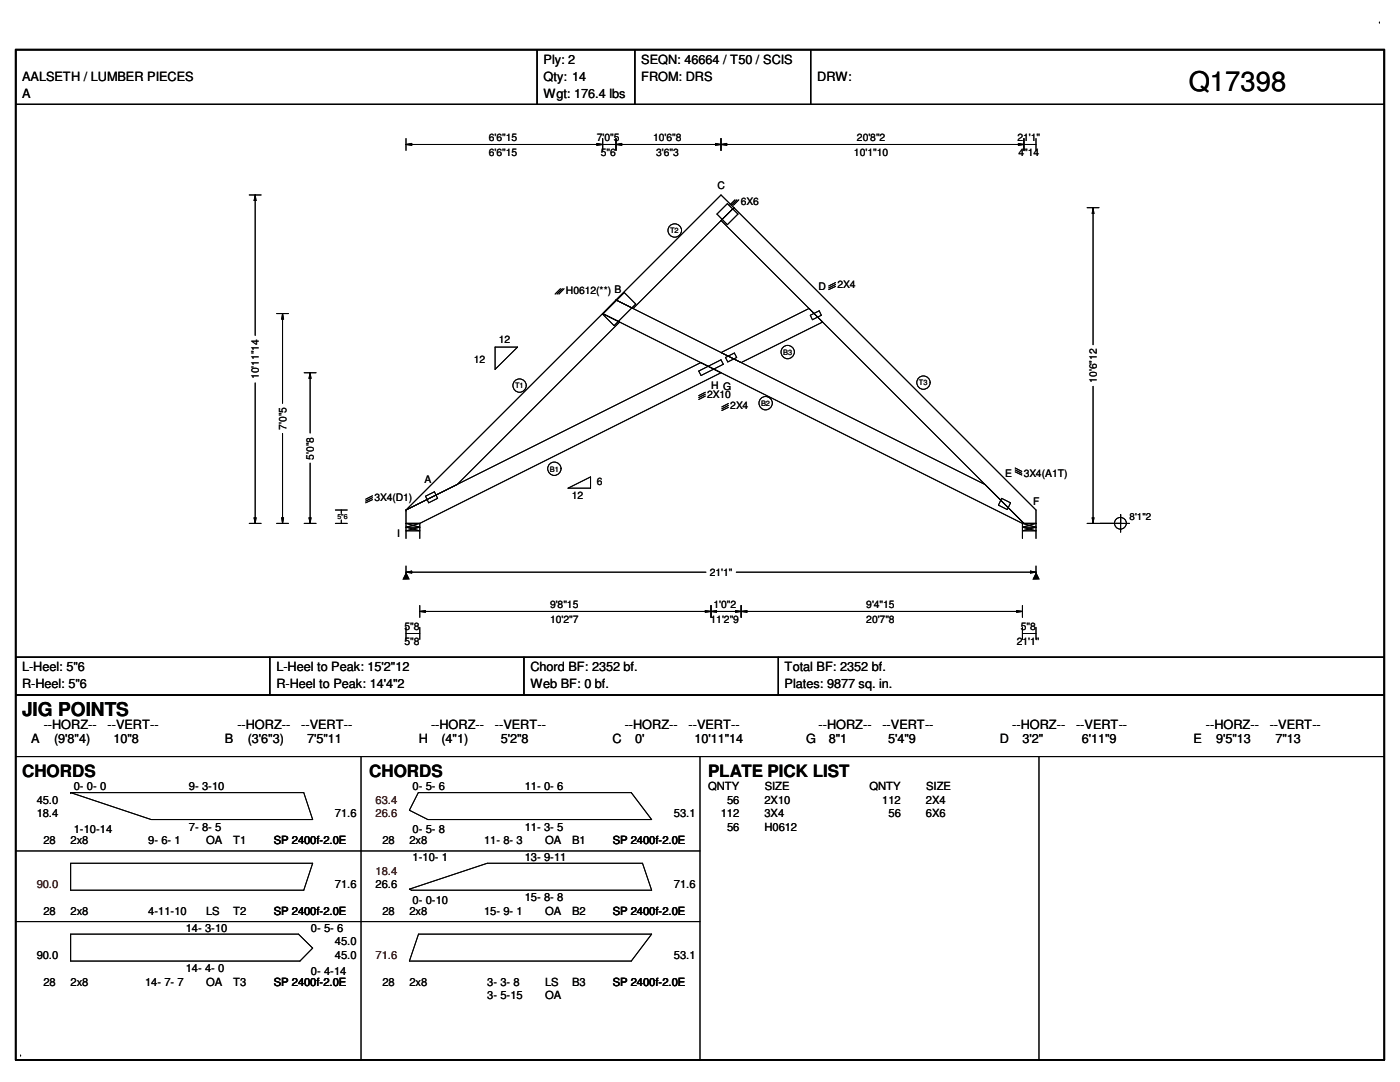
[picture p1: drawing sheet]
<svg xmlns="http://www.w3.org/2000/svg" width="279mm" height="216mm" viewBox="0 0 279 216" stroke-linecap="round" stroke-linejoin="round" font-family="sans-serif">
<g fill="none" stroke="#000" stroke-width=".2">
<path d="M3.1 9.9h273.2v201.6h-273.2zM107.2 9.9v10.9M126.7 9.9v10.9M161.8 9.9v10.9M275.3 4.4h.1M3.1 20.8h273.2M49.7 38.9h2.4M50.9 38.9v28M50.9 38.9l.2 1.1h-.4zM81 27.6v2.4M81 28.8l1.2-.2v.4zM81 28.8h125.8"/>
<path d="M119.1 28.6l1.2 .2-1.2 .2zM120.3 27.6v2.4M122.9 27.6v2.4M122.9 28.8l1.2-.2v.4zM142.8 28.6l1.1 .2-1.1 .2zM143.9 27.6v2.4M143.9 28.8l1.1-.2v.4zM146.7 39.9l-1.1 1M147.1 39.9l-1.1 1M147.4 39.9l-1 1M203.2 28.6l1.1 .2-1.1 .2zM204.3 27.6v2.4"/>
<path d="M206.8 27.6v2.4M111.8 57.6l-1 1.1M112.2 57.6l-1 1.1M112.6 57.6l-1.1 1.1M122.9 59.9l-2.6 2.7M143.1 42.7l2.1-2.1 2.1 2.1-2.1 2.1zM146.5 41.4l-2.6-2.5-21 21M146.5 41.4l-20.1 20.2-3.5-1.7M146.5 41.4l-2.6 2.6 60.4 60.4-7.7-7.7-73.7-36.8M146.5 41.4l60.3 60.4v5.6M166.8 57.1l-1.4 .7M166.8 56.8l-1.4 .6"/>
<path d="M166.8 56.4l-1.4 .7M217 41.4h2.3M218.1 41.4v27.4M218.1 41.4l.2 1.2h-.3zM50.9 76.4v28M55.2 62.6h2.4M56.4 62.6v17.9M56.4 62.6l.2 1.1h-.4zM60.7 74.4h2.4M61.9 74.4v12M61.9 74.4l.2 1.1h-.4zM98.8 69.3h4.5l-4.5 4.4z"/>
<path d="M120.3 62.6l3.4 1.7-32.5 32.4-10.2 5.1M120.3 62.6l-39.3 39.2M120.3 62.6l83.7 41.8M120.3 62.7l4.3-4.3 2.3 2.3-4.3 4.3zM139.4 74l4.5-2.2 .5 .9-4.5 2.2zM140.8 79l-1.4 .7M140.8 78.7l-1.4 .6M140.8 78.3l-1.4 .7M144.8 71.3l1.8-.9 .4 .9-1.8 .9zM161.5 61.6l-17.6 8.8 4 1.9 16.3-8M161.7 62.9l1.8-.9 .4 .9-1.8 .9zM218.1 77.1v27.3"/>
<path d="M56.4 86.5v17.9M61.9 92.4v12M74.3 99.7l-1.3 .6M74.3 99.3l-1.3 .7M74.3 98.9l-1.3 .7M84.9 99l1.8-.9 .6 1.3-1.7 .9zM113.4 97.4l4.5-2.2v2.2zM145.4 81.3l-1.3 .6M145.4 80.9l-1.3 .7M145.4 80.5l-1.3 .7M199.9 99.4l1.8 .9-.7 1.4-1.7-.9zM202.6 94.1l1.3 .7"/>
<path d="M202.6 93.8l1.3 .6M202.6 93.4l1.3 .7M49.7 104.4h2.4M50.7 103.3h.4l-.2 1.1zM55.2 104.4h2.4M56.2 103.3h.4l-.2 1.1zM60.7 104.4h2.4M61.7 103.3h.4l-.2 1.1zM66.9 104.4h2.4M66.9 101.8h2.4M68.1 101.8v.6M68.1 103.8v.6"/>
<path d="M81 101.8h.1M81 101.8v5.6M81 112.9v2.5M81 101.8l58.9-29.5 4 2.1-60.1 30M81 105.2h2.8M81 105.2l2.8 .7h-2.8l2.8-.7M81 114.2h59.9M81 114.2l1.2-.2v.3zM83.8 104.4h-2.8l2.8 .8M83.8 104.4v3M83.8 104.4l-2.8 .8M146.9 114.2h59.9"/>
<path d="M204 104.4h2.8l-2.8 .8M204 105.2h2.8M204 105.2l2.8 .7h-2.8l2.8-.7M204 104.4v3M204 104.4l2.8 .8M205.7 114l1.1 .2-1.1 .1zM206.8 112.9v2.5M217 104.4h2.3M218 103.3h.3l-.2 1.1zM219.5 104.4h5.9M223.6 102.7v3.5M3.1 138.7h273.2"/>
<path d="M3.1 131.1h273.2M53.8 131.1v7.6M81 125.2v2.4M81 126.4h2.8M83.8 120.8v2.4M83.8 125.2v2.4M83.8 122h120.2M83.8 122l1.1-.2v.4zM104.6 131.1v7.6M140.8 121.8l1.1 .2-1.1 .2zM141.9 120.8v2.4M141.9 122l1.1-.2v.4z"/>
<path d="M146.8 121.8l1.1 .2-1.1 .2zM147.9 120.8v2.4M147.9 122l1.2-.2v.4zM155.3 131.1v7.6M202.9 121.8l1.1 .2-1.1 .2zM204 120.8v2.4M204 125.2v2.4M204 126.4h2.8M206.8 125.2v2.4M3.1 151h273.2M14.1 158.2h.1M14.1 158.2h46.5l1.8 5.3h-32.2z"/>
<path d="M72.1 151v60.5M83.5 158.2h42.5l4 5.3h-44.6l-3.7-1.8zM139.7 151v60.5M207.3 151v60.5M3.1 169.8h136.6M14.1 172.3h48.3l-1.8 5.3h-46.5zM81.7 177.4l15.5-5.1h31l1.8 5.3h-47.9zM3.1 183.9h136.6M14.1 186.4h45.5l2.8 2.8-2.5 2.6h-45.8zM83.5 186.4h46.5l-4 5.4h-44.3zM4.1 210.5h.1"/>
<circle cx="134.7" cy="46" r="1.34"/>
<circle cx="103.7" cy="76.9" r="1.33"/>
<circle cx="157.2" cy="70.2" r="1.33"/>
<circle cx="184.3" cy="76.3" r="1.33"/>
<circle cx="110.6" cy="93.5" r="1.33"/>
<circle cx="152.8" cy="80.4" r="1.33"/>
<circle cx="223.6" cy="104.4" r="1.18"/>
</g>
<path d="M3.1 9.9h273.2v201.6h-273.2z" fill="none" stroke="#000" stroke-width=".34"/>
<path d="M80.3 114.2h1.5v1.5h-1.5zM206.1 114.2h1.4v1.5h-1.4z" fill="#000"/>
<text font-size="5.5" x="237.2" y="18.2">Q17398</text>
<text font-size="3.8" x="4.4" y="142.8">JIG POINTS</text>
<g font-size="3.4">
<text x="4.4" y="155">CHORDS</text>
<text x="73.7" y="155">CHORDS</text>
<text x="141.3" y="155">PLATE PICK LIST</text>
</g>
<g font-size="2.5">
<text x="4.4" y="16.1">AALSETH / LUMBER PIECES</text>
<text x="108.5" y="12.7">Ply: 2</text>
<text x="108.5" y="16.1">Qty: 14</text>
<text x="128" y="12.7">SEQN: 46664 / T50 / SCIS</text>
<text x="128" y="16.1">FROM: DRS</text>
<text x="163.1" y="16.1">DRW:</text>
<text x="4.4" y="19.5">A</text>
<text x="108.5" y="19.5">Wgt: 176.4 lbs</text>
<text x="4.4" y="134">L-Heel: 5&quot;6</text>
<text x="4.4" y="137.4">R-Heel: 5&quot;6</text>
<text x="55.2" y="134">L-Heel to Peak: 15'2&quot;12</text>
<text x="55.2" y="137.4">R-Heel to Peak: 14'4&quot;2</text>
<text x="105.9" y="134">Chord BF: 2352 bf.</text>
<text x="105.9" y="137.4">Web BF: 0 bf.</text>
<text x="156.6" y="134">Total BF: 2352 bf.</text>
<text x="156.6" y="137.4">Plates: 9877 sq. in.</text>
<text x="6.2" y="148.3">A</text>
<text x="8.7" y="145.5">--HORZ--</text>
<text x="10.8" y="148.3">(9'8&quot;4)</text>
<text x="21.5" y="145.5">--VERT--</text>
<text x="22.6" y="148.3">10&quot;8</text>
<text x="44.9" y="148.3">B</text>
<text x="47.4" y="145.5">--HORZ--</text>
<text x="49.4" y="148.3">(3'6&quot;3)</text>
<text x="60.1" y="145.5">--VERT--</text>
<text x="61.3" y="148.3">7'5&quot;11</text>
<text x="83.6" y="148.3">H</text>
<text x="86" y="145.5">--HORZ--</text>
<text x="88.1" y="148.3">(4&quot;1)</text>
<text x="98.8" y="145.5">--VERT--</text>
<text x="99.9" y="148.3">5'2&quot;8</text>
<text x="122.2" y="148.3">C</text>
<text x="124.7" y="145.5">--HORZ--</text>
<text x="126.7" y="148.3">0'</text>
<text x="137.4" y="145.5">--VERT--</text>
<text x="138.6" y="148.3">10'11&quot;14</text>
<text x="160.9" y="148.3">G</text>
<text x="163.4" y="145.5">--HORZ--</text>
<text x="165.4" y="148.3">8&quot;1</text>
<text x="176.1" y="145.5">--VERT--</text>
<text x="177.2" y="148.3">5'4&quot;9</text>
<text x="199.5" y="148.3">D</text>
<text x="202" y="145.5">--HORZ--</text>
<text x="204" y="148.3">3'2&quot;</text>
<text x="214.8" y="145.5">--VERT--</text>
<text x="215.9" y="148.3">6'11&quot;9</text>
<text x="238.2" y="148.3">E</text>
<text x="240.7" y="145.5">--HORZ--</text>
<text x="242.7" y="148.3">9'5&quot;13</text>
<text x="253.4" y="145.5">--VERT--</text>
<text x="254.6" y="148.3">7&quot;13</text>
</g>
<g font-size="2.2">
<text x="7.3" y="160.4">45.0</text>
<text x="14.7" y="157.7">0- 0- 0</text>
<text x="37.7" y="157.7">9- 3-10</text>
<text x="82.3" y="157.7">0- 5- 6</text>
<text x="104.7" y="157.7">11- 0- 6</text>
<text x="141.3" y="157.7">QNTY</text>
<text x="145.1" y="160.4">56</text>
<text x="152.6" y="160.4">2X10</text>
<text x="152.6" y="157.7">SIZE</text>
<text x="173.5" y="157.7">QNTY</text>
<text x="176.1" y="160.4">112</text>
<text x="184.8" y="160.4">2X4</text>
<text x="184.8" y="157.7">SIZE</text>
<text x="7.3" y="163.1">18.4</text>
<text x="14.7" y="166.3">1-10-14</text>
<text x="37.7" y="165.8">7- 8- 5</text>
<text x="66.8" y="163.1">71.6</text>
<text x="82.3" y="166.3">0- 5- 8</text>
<text x="104.7" y="165.8">11- 3- 5</text>
<text x="134.5" y="163.1">53.1</text>
<text x="143.8" y="163.1">112</text>
<text x="145.1" y="165.8">56</text>
<text x="152.6" y="163.1">3X4</text>
<text x="152.6" y="165.8">H0612</text>
<text x="177.3" y="163.1">56</text>
<text x="184.8" y="163.1">6X6</text>
<text x="8.7" y="168.4">28</text>
<text x="14.1" y="168.4">2x8</text>
<text x="29.6" y="168.4">9- 6- 1</text>
<text x="41.1" y="168.4">OA</text>
<text x="46.6" y="168.4">T1</text>
<text x="54.7" y="168.4">SP 2400f-2.0E</text>
<text x="76.3" y="168.4">28</text>
<text x="81.7" y="168.4">2x8</text>
<text x="82.3" y="171.8">1-10- 1</text>
<text x="96.6" y="168.4">11- 8- 3</text>
<text x="104.7" y="171.8">13- 9-11</text>
<text x="108.8" y="168.4">OA</text>
<text x="114.2" y="168.4">B1</text>
<text x="122.3" y="168.4">SP 2400f-2.0E</text>
<text x="66.8" y="177.2">71.6</text>
<text x="75" y="177.2">26.6</text>
<text x="104.7" y="179.9">15- 8- 8</text>
<text x="134.5" y="177.2">71.6</text>
<text x="8.7" y="182.6">28</text>
<text x="14.1" y="182.6">2x8</text>
<text x="29.6" y="182.6">4-11-10</text>
<text x="37.1" y="185.9">14- 3-10</text>
<text x="41.1" y="182.6">LS</text>
<text x="46.6" y="182.6">T2</text>
<text x="54.7" y="182.6">SP 2400f-2.0E</text>
<text x="62.1" y="185.9">0- 5- 6</text>
<text x="76.3" y="182.6">28</text>
<text x="81.7" y="182.6">2x8</text>
<text x="82.3" y="180.4">0- 0-10</text>
<text x="96.6" y="182.6">15- 9- 1</text>
<text x="108.8" y="182.6">OA</text>
<text x="114.2" y="182.6">B2</text>
<text x="122.3" y="182.6">SP 2400f-2.0E</text>
<text x="7.3" y="191.3">90.0</text>
<text x="66.8" y="191.3">45.0</text>
<text x="66.8" y="188.6">45.0</text>
<text x="134.5" y="191.3">53.1</text>
<text x="8.7" y="196.7">28</text>
<text x="14.1" y="196.7">2x8</text>
<text x="29" y="196.7">14- 7- 7</text>
<text x="37.1" y="194">14- 4- 0</text>
<text x="41.1" y="196.7">OA</text>
<text x="46.6" y="196.7">T3</text>
<text x="54.7" y="196.7">SP 2400f-2.0E</text>
<text x="62.1" y="194.5">0- 4-14</text>
<text x="76.3" y="196.7">28</text>
<text x="81.7" y="196.7">2x8</text>
<text x="97.2" y="196.7">3- 3- 8</text>
<text x="108.8" y="196.7">LS</text>
<text x="114.2" y="196.7">B3</text>
<text x="122.3" y="196.7">SP 2400f-2.0E</text>
<text x="97.2" y="199.4">3- 5-15</text>
<text x="108.8" y="199.4">OA</text>
</g>
<g font-size="2.2" fill="#800000">
<text x="75" y="160.4">63.4</text>
<text x="75" y="163.1">26.6</text>
<text x="7.3" y="177.2">90.0</text>
<text x="75" y="174.5">18.4</text>
<text x="75" y="191.3">71.6</text>
</g>
<g font-size="2.1">
<text x="97.6" y="28.1">6'6&quot;15</text>
<text x="119.1" y="28.1">7'0&quot;5</text>
<text x="130.3" y="28.1">10'6&quot;8</text>
<text x="171" y="28.1">20'8&quot;2</text>
<text x="203.1" y="28.1">21'1&quot;</text>
<text x="97.6" y="31.1">6'6&quot;15</text>
<text x="119.9" y="31.1">5&quot;6</text>
<text x="130.9" y="31.1">3'6&quot;3</text>
<text x="170.4" y="31.1">10'1&quot;10</text>
<text x="203.3" y="31.1">4&quot;14</text>
<text x="143.2" y="37.8">C</text>
<text x="147.8" y="40.9">6X6</text>
<text x="112.9" y="58.7">H0612(**) B</text>
<text x="163.3" y="58">D</text>
<text x="167.1" y="57.5">2X4</text>
<text x="99.6" y="68.5">12</text>
<text x="51.6" y="75.6" transform="rotate(-90 51.6 75.6)">10'11&quot;14</text>
<text x="94.6" y="72.4">12</text>
<text x="141.9" y="77.6">H G</text>
<text x="218.9" y="76.4" transform="rotate(-90 218.9 76.4)">10'6&quot;12</text>
<text x="141.1" y="79.4">2X10</text>
<text x="145.8" y="81.6">2X4</text>
<text x="57.1" y="85.8" transform="rotate(-90 57.1 85.8)">7'0&quot;5</text>
<text x="62.6" y="91.7" transform="rotate(-90 62.6 91.7)">5'0&quot;8</text>
<text x="200.6" y="95.2">E</text>
<text x="204.3" y="95.2">3X4(A1T)</text>
<text x="74.7" y="100">3X4(D1)</text>
<text x="84.7" y="96.3">A</text>
<text x="114.1" y="99.7">12</text>
<text x="119.1" y="96.7">6</text>
<text x="206.2" y="100.7">F</text>
<text x="79.2" y="107.1">I</text>
<text x="141.6" y="114.9">21'1&quot;</text>
<text x="80.7" y="125.6">5&quot;8</text>
<text x="109.8" y="124.2">10'2&quot;7</text>
<text x="109.8" y="121.2">9'8&quot;15</text>
<text x="141.8" y="124.2">11'2&quot;9</text>
<text x="142.4" y="121.2">1'0&quot;2</text>
<text x="172.9" y="124.2">20'7&quot;8</text>
<text x="172.9" y="121.2">9'4&quot;15</text>
<text x="203.7" y="125.6">5&quot;8</text>
<text x="80.7" y="128.6">5&quot;8</text>
<text x="202.9" y="128.6">21'1&quot;</text>
</g>
<text font-size="1.9" x="225.4" y="103.8">8'1&quot;2</text>
<g font-size="1.5">
<text x="133.7" y="46.6">T2</text>
<text x="156.3" y="70.8">B3</text>
<text x="102.8" y="77.5">T1</text>
<text x="183.4" y="76.9">T3</text>
<text x="151.9" y="81">B2</text>
<text x="109.7" y="94.1">B1</text>
</g>
<text font-size="1.4" x="67.4" y="103.6">5&quot;6</text>
</svg>
